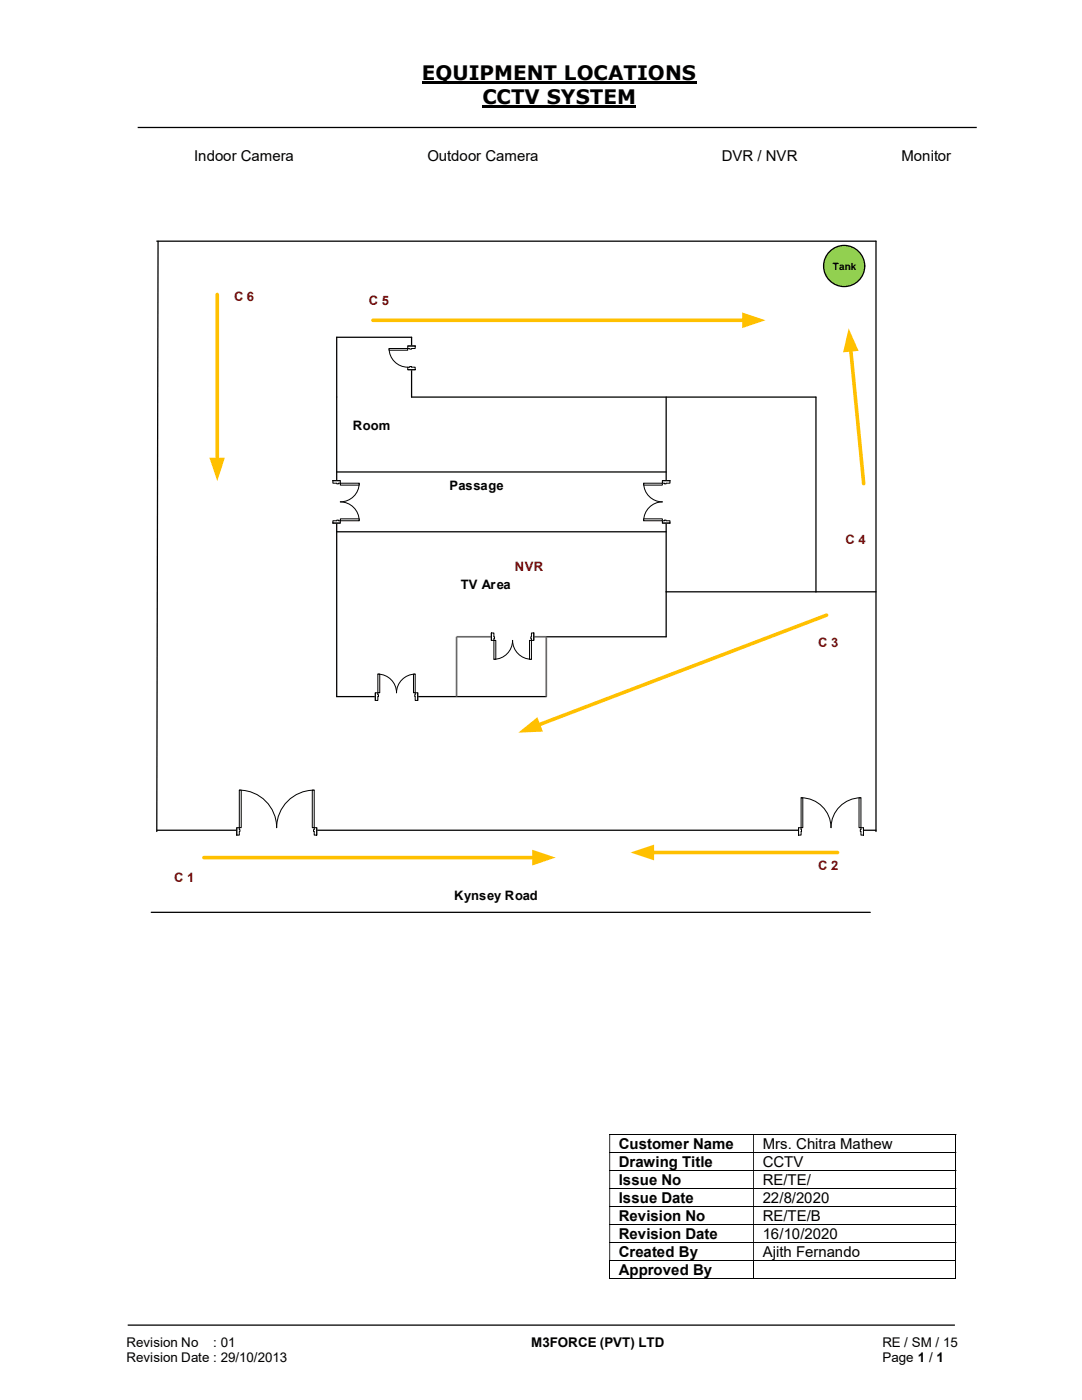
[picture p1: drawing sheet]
<svg xmlns="http://www.w3.org/2000/svg" width="216mm" height="279mm" viewBox="0 0 216 279" stroke-linecap="round" stroke-linejoin="round" font-family="sans-serif">
<path d="M84.2 16.5h54.8M96.3 21.3h30.7" fill="none" stroke="#000" stroke-width=".42"/>
<path d="M27.5 25.4h167.4M31.3 48.1h143.5M31.5 48.1l-.2 117.8M82.1 79.2v-11.9h-14.9v71.7h41.8M132.9 79.2v47.9h-23.9M162.8 79.2v38.9M169.8 70.3l1.6 16.3M67.2 94.2h65.7M67.2 106.1h65.7M132.9 118.1h41.9M31.3 165.7h143.5M25.5 264.5h165" fill="none" stroke="#000" stroke-width=".25"/>
<g fill="none" stroke="#000" stroke-width=".2">
<path d="M121.6 226.4h69.1M121.6 230h69.1M121.6 233.6h69.1M121.6 237.2h69.1M190.8 226.5v3.4M190.8 230v3.5M190.8 233.7v3.4M190.8 237.3v3.4M121.6 240.8h69.1M121.6 244.4h69.1M121.6 248h69.1M121.6 251.6h69.1"/>
<path d="M121.6 255.2h28.7M121.7 251.7v3.6M150.4 251.7v3.6M150.5 255.2h40.2M190.8 240.9v3.4M190.8 244.5v3.4M190.8 248.1v3.4M190.8 251.7v3.6"/>
</g>
<g fill="#000">
<path d="M190.7 226.3h.1v.2h-.1zM121.6 226.5h.2v3.4h-.2zM150.3 226.5h.2v3.4h-.2z" fill-rule="evenodd"/>
<path d="M190.7 229.9h.1v.1h-.1zM121.6 230h.2v3.5h-.2zM150.3 230h.2v3.5h-.2z" fill-rule="evenodd"/>
<path d="M190.7 233.5h.1v.2h-.1zM121.6 233.7h.2v3.4h-.2zM150.3 233.7h.2v3.4h-.2z" fill-rule="evenodd"/>
<path d="M190.7 237.1h.1v.2h-.1zM121.6 237.3h.2v3.4h-.2zM150.3 237.3h.2v3.4h-.2z" fill-rule="evenodd"/>
<path d="M190.7 240.7h.1v.2h-.1zM121.6 240.9h.2v3.4h-.2zM150.3 240.9h.2v3.4h-.2z" fill-rule="evenodd"/>
<path d="M190.7 244.3h.1v.2h-.1zM121.6 244.5h.2v3.4h-.2zM150.3 244.5h.2v3.4h-.2z" fill-rule="evenodd"/>
<path d="M190.7 247.9h.1v.2h-.1zM121.6 248.1h.2v3.4h-.2zM150.3 248.1h.2v3.4h-.2z" fill-rule="evenodd"/>
</g>
<path d="M190.7 251.5h.1v.2h-.1zM190.7 255.1h.1v.2h-.1z" fill="#000"/>
<path d="M109 127.1v11.9" fill="none" stroke="#696969" stroke-width=".34"/>
<circle cx="168.4" cy="53.1" r="4.1" fill="#92d050"/>
<circle cx="168.4" cy="53.1" r="4.1" fill="none" stroke="#000" stroke-width=".25"/>
<path d="M43.3 58.8v32.9" fill="none" stroke="#ffc000" stroke-width=".72"/>
<path d="M41.8 91.4h3.1l-1.6 4.6z" fill="#ffc000"/>
<path d="M164.9 122.8l-57.5 21.9" fill="none" stroke="#ffc000" stroke-width=".72"/>
<path d="M103.4 146.2l3.8-3.1 1.1 2.9z" fill="#ffc000"/>
<path d="M40.7 171.2h65.9" fill="none" stroke="#ffc000" stroke-width=".72"/>
<path d="M106.2 169.6l4.7 1.6-4.7 1.5z" fill="#ffc000"/>
<path d="M130.1 170.1h37" fill="none" stroke="#ffc000" stroke-width=".72"/>
<path d="M125.8 170.1l4.7-1.5v3.1z" fill="#ffc000"/>
<path d="M74.4 63.9h74.1" fill="none" stroke="#ffc000" stroke-width=".72"/>
<path d="M148.1 62.4l4.6 1.5-4.6 1.6z" fill="#ffc000"/>
<path d="M169.8 69.8l2.5 26.7" fill="none" stroke="#ffc000" stroke-width=".72"/>
<path d="M169.3 65.5l2 4.5-3.1 .3z" fill="#ffc000"/>
<path d="M109 127.1h-17.9v11.9" fill="none" stroke="#696969" stroke-width=".34"/>
<path d="M174.8 48.1v117.8M82.1 79.2h80.7" fill="none" stroke="#000" stroke-width=".25"/>
<path d="M98 126.3h8.5v1.5h-8.5z" fill="#fff"/>
<path d="M98 126.3h8.5v1.5h-8.5z" fill="none" stroke="#fff" stroke-width=".2"/>
<path d="M98 126.3v1.5h.6v-1.5zM106 126.3h.5v1.5h-.5z" fill-rule="evenodd" fill="#fff"/>
<path d="M98.6 127.1v-.8h-.6v1.5h.6v-.3M106 127.1v-.8h.5v1.5h-.5v-.3" fill="none" stroke="#000" stroke-width=".2"/>
<path d="M98.6 127.1v.4h.1v-.4zM105.9 127.1h.1v.4h-.1z" fill-rule="evenodd" fill="#fff"/>
<path d="M98 126.3v1.5M98.6 131.6a3.7 3.7 0 0 0 3.7-3.8 3.8 3.8 0 0 0 3.7 3.8M98.6 127.1h.1v.4h-.1M106 127.1h-.1v.4h.1M106.5 126.3v1.5" fill="none" stroke="#000" stroke-width=".2"/>
<path d="M105.7 127.8h.3v3.8h-.3z" fill-rule="evenodd" fill="#fff"/>
<path d="M105.7 127.8h.3v3.8h-.3z" fill="none" stroke="#000" stroke-width=".2"/>
<path d="M98.6 127.8h.3v3.8h-.3z" fill-rule="evenodd" fill="#fff"/>
<path d="M98.6 127.8h.3v3.8h-.3z" fill="none" stroke="#000" stroke-width=".2"/>
<path d="M74.9 138.2h8.5v1.6h-8.5z" fill="#fff"/>
<path d="M74.9 138.2h8.5v1.6h-8.5z" fill="none" stroke="#fff" stroke-width=".2"/>
<path d="M82.8 138.3v1.5h.6v-1.5zM74.9 138.3h.5v1.5h-.5z" fill-rule="evenodd" fill="#fff"/>
<path d="M75.4 138.6v-.3h-.5v1.5h.5v-.8M82.8 138.6v-.3h.6v1.5h-.6v-.8" fill="none" stroke="#000" stroke-width=".2"/>
<path d="M82.8 138.6v.4zM75.4 138.6h.1v.4h-.1z" fill-rule="evenodd" fill="#fff"/>
<path d="M74.9 138.3v1.5M75.4 134.5a3.7 3.7 0 0 1 3.7 3.8 3.8 3.8 0 0 1 3.7-3.8M75.4 138.6h.1v.4h-.1M82.8 138.6v.4M83.4 138.3v1.5" fill="none" stroke="#000" stroke-width=".2"/>
<path d="M75.4 134.5h.4v3.8h-.4z" fill-rule="evenodd" fill="#fff"/>
<path d="M75.4 134.5h.4v3.8h-.4z" fill="none" stroke="#000" stroke-width=".2"/>
<path d="M82.5 134.5h.3v3.8h-.3z" fill-rule="evenodd" fill="#fff"/>
<path d="M82.5 134.5h.3v3.8h-.3z" fill="none" stroke="#000" stroke-width=".2"/>
<path d="M132.1 95.9h1.6v8.5h-1.6z" fill-rule="evenodd" fill="#fff"/>
<path d="M132.1 95.9h1.6v8.5h-1.6z" fill="none" stroke="#fff" stroke-width=".2"/>
<path d="M132.2 95.9v.5h1.5v-.5zM132.2 103.9h1.5v.5h-1.5z" fill-rule="evenodd" fill="#fff"/>
<path d="M132.5 96.4h-.3v-.5h1.5v.5h-.8M132.5 103.9h-.3v.5h1.5v-.5h-.8" fill="none" stroke="#000" stroke-width=".2"/>
<path d="M132.5 96.4v.2h.4v-.2zM132.5 103.8h.4v.1h-.4z" fill-rule="evenodd" fill="#fff"/>
<path d="M128.4 96.4a3.7 3.7 0 0 0 3.8 3.8 3.8 3.8 0 0 0-3.8 3.7M132.2 95.9h1.5M132.5 96.4v.2h.4v-.2M132.2 104.4h1.5M132.5 103.9v-.1h.4v.1" fill="none" stroke="#000" stroke-width=".2"/>
<path d="M128.4 103.5h3.8v.4h-3.8z" fill="#fff"/>
<path d="M128.4 103.5h3.8v.4h-3.8z" fill="none" stroke="#000" stroke-width=".2"/>
<path d="M128.4 96.4h3.8v.4h-3.8z" fill="#fff"/>
<path d="M128.4 96.4h3.8v.4h-3.8z" fill="none" stroke="#000" stroke-width=".2"/>
<path d="M47.2 165.1h16v1.6h-16z" fill="#fff"/>
<path d="M47.2 165.1h16v1.6h-16z" fill="none" stroke="#fff" stroke-width=".2"/>
<path d="M62.7 165.2v1.5h.5v-1.5zM47.2 165.2h.6v1.5h-.6z" fill-rule="evenodd" fill="#fff"/>
<path d="M47.8 165.6v-.4h-.6v1.5h.6v-.8M62.7 165.6v-.4h.5v1.5h-.5v-.8" fill="none" stroke="#000" stroke-width=".2"/>
<path d="M62.6 165.6v.3h.1v-.3zM47.8 165.6h.1v.3h-.1z" fill-rule="evenodd" fill="#fff"/>
<path d="M47.8 157.7a7.5 7.5 0 0 1 7.4 7.5 7.5 7.5 0 0 1 7.5-7.5M47.2 165.2v1.5M47.8 165.6h.1v.3h-.1M62.7 165.6h-.1v.3h.1M63.2 165.2v1.5" fill="none" stroke="#000" stroke-width=".2"/>
<path d="M47.8 157.7h.3v7.5h-.3z" fill-rule="evenodd" fill="#fff"/>
<path d="M47.8 157.7h.3v7.5h-.3z" fill="none" stroke="#000" stroke-width=".2"/>
<path d="M62.3 157.7h.4v7.5h-.4z" fill-rule="evenodd" fill="#fff"/>
<path d="M62.3 157.7h.4v7.5h-.4z" fill="none" stroke="#000" stroke-width=".2"/>
<path d="M81.3 69h1.6v4.8h-1.6z" fill-rule="evenodd" fill="#fff"/>
<path d="M81.3 69h1.6v4.8h-1.6z" fill="none" stroke="#fff" stroke-width=".2"/>
<path d="M81.4 69v.6h1.4v-.6zM81.4 73.3h1.4v.5h-1.4z" fill-rule="evenodd" fill="#fff"/>
<path d="M81.7 69.6h-.3v-.6h1.4v.6h-.7M81.7 73.3h-.3v.5h1.4v-.5h-.7" fill="none" stroke="#000" stroke-width=".2"/>
<path d="M81.7 69.6v.1h.4v-.1zM81.7 73.2h.4v.1h-.4z" fill-rule="evenodd" fill="#fff"/>
<path d="M77.6 69.6a3.7 3.7 0 0 0 3.8 3.7M81.4 69h1.4M81.4 73.8h1.4M81.7 69.6v.1h.4v-.1M81.7 73.3v-.1h.4v.1" fill="none" stroke="#000" stroke-width=".2"/>
<path d="M77.6 69.6h3.8v.3h-3.8z" fill="#fff"/>
<path d="M77.6 69.6h3.8v.3h-3.8z" fill="none" stroke="#000" stroke-width=".2"/>
<path d="M66.4 95.9h1.6v8.5h-1.6z" fill-rule="evenodd" fill="#fff"/>
<path d="M66.4 95.9h1.6v8.5h-1.6z" fill="none" stroke="#fff" stroke-width=".2"/>
<path d="M66.4 103.9v.5h1.5v-.5zM66.4 95.9h1.5v.5h-1.5z" fill-rule="evenodd" fill="#fff"/>
<path d="M67.2 96.4h-.8v-.5h1.5v.5h-.3M67.2 103.9h-.8v.5h1.5v-.5h-.3" fill="none" stroke="#000" stroke-width=".2"/>
<path d="M67.2 103.8v.1h.4v-.1zM67.2 96.4h.4v.2h-.4z" fill-rule="evenodd" fill="#fff"/>
<path d="M66.4 95.9h1.5M67.2 96.4v.2h.4v-.2M71.7 96.4a3.7 3.7 0 0 1-3.8 3.8 3.8 3.8 0 0 1 3.8 3.7M66.4 104.4h1.5M67.2 103.9v-.1h.4v.1" fill="none" stroke="#000" stroke-width=".2"/>
<path d="M67.9 96.4h3.8v.4h-3.8z" fill="#fff"/>
<path d="M67.9 96.4h3.8v.4h-3.8z" fill="none" stroke="#000" stroke-width=".2"/>
<path d="M67.9 103.5h3.8v.4h-3.8z" fill="#fff"/>
<path d="M67.9 103.5h3.8v.4h-3.8z" fill="none" stroke="#000" stroke-width=".2"/>
<path d="M159.3 165.1h13v1.6h-13z" fill="#fff"/>
<path d="M159.3 165.1h13v1.6h-13z" fill="none" stroke="#fff" stroke-width=".2"/>
<path d="M171.8 165.2v1.5h.5v-1.5zM159.3 165.2h.6v1.5h-.6z" fill-rule="evenodd" fill="#fff"/>
<path d="M159.9 165.6v-.4h-.6v1.5h.6v-.8M171.8 165.6v-.4h.5v1.5h-.5v-.8" fill="none" stroke="#000" stroke-width=".2"/>
<path d="M171.7 165.6v.3h.1v-.3zM159.9 165.6v.3z" fill-rule="evenodd" fill="#fff"/>
<path d="M159.9 159.2a6 6 0 0 1 5.9 6 6 6 0 0 1 6-6M159.3 165.2v1.5M159.9 165.6v.3M171.8 165.6h-.1v.3h.1M172.3 165.2v1.5" fill="none" stroke="#000" stroke-width=".2"/>
<path d="M159.9 159.2h.3v6h-.3z" fill-rule="evenodd" fill="#fff"/>
<path d="M159.9 159.2h.3v6h-.3z" fill="none" stroke="#000" stroke-width=".2"/>
<path d="M171.4 159.2h.4v6h-.4z" fill-rule="evenodd" fill="#fff"/>
<path d="M171.4 159.2h.4v6h-.4z" fill="none" stroke="#000" stroke-width=".2"/>
<path d="M30.2 182.1h143.5" fill="none" stroke="#000" stroke-width=".25"/>
<g font-size="4">
<text x="84.2" y="16">EQUIPMENT LOCATIONS</text>
<text x="96.3" y="20.8">CCTV SYSTEM</text>
</g>
<g font-size="3">
<text x="38.7" y="32.1">Indoor Camera</text>
<text x="85.3" y="32.1">Outdoor Camera</text>
<text x="144" y="32.1">DVR / NVR</text>
<text x="179.9" y="32.1">Monitor</text>
<text x="123.5" y="229.3">Customer Name</text>
<text x="123.5" y="232.8">Drawing Title</text>
<text x="152.2" y="229.3">Mrs. Chitra Mathew</text>
<text x="152.2" y="232.8">CCTV</text>
<text x="123.5" y="236.5">Issue No</text>
<text x="152.2" y="236.5">RE/TE/</text>
<text x="123.5" y="240.1">Issue Date</text>
<text x="123.5" y="243.7">Revision No</text>
<text x="152.2" y="240.1">22/8/2020</text>
<text x="152.2" y="243.7">RE/TE/B</text>
<text x="123.5" y="247.3">Revision Date</text>
<text x="123.5" y="250.9">Created By</text>
<text x="152.2" y="247.3">16/10/2020</text>
<text x="152.2" y="250.9">Ajith Fernando</text>
<text x="123.5" y="254.5">Approved By</text>
</g>
<g font-size="2.7">
<text x="25.2" y="268.8">Revision No</text>
<text x="42.6" y="268.8">: 01</text>
<text x="106" y="268.8">M3FORCE (PVT) LTD</text>
<text x="176.1" y="268.8">RE / SM / 15</text>
<text x="25.2" y="271.8">Revision Date : 29/10/2013</text>
<text x="176.1" y="271.8">Page 1 / 1</text>
</g>
<g font-size="2.6" fill="#c00000">
<text x="46.7" y="60.1">C 6</text>
<text x="73.6" y="60.8">C 5</text>
<text x="102.7" y="113.9">NVR</text>
<text x="168.7" y="108.6">C 4</text>
<text x="163.3" y="129.2">C 3</text>
<text x="163.3" y="173.7">C 2</text>
<text x="34.8" y="176.1">C 1</text>
</g>
<g font-size="2.6">
<text x="70.4" y="85.8">Room</text>
<text x="89.7" y="97.7">Passage</text>
<text x="91.9" y="117.6">TV Area</text>
<text x="90.6" y="179.7">Kynsey Road</text>
</g>
<text font-size="2" x="166.2" y="53.8">Tank</text>
</svg>
